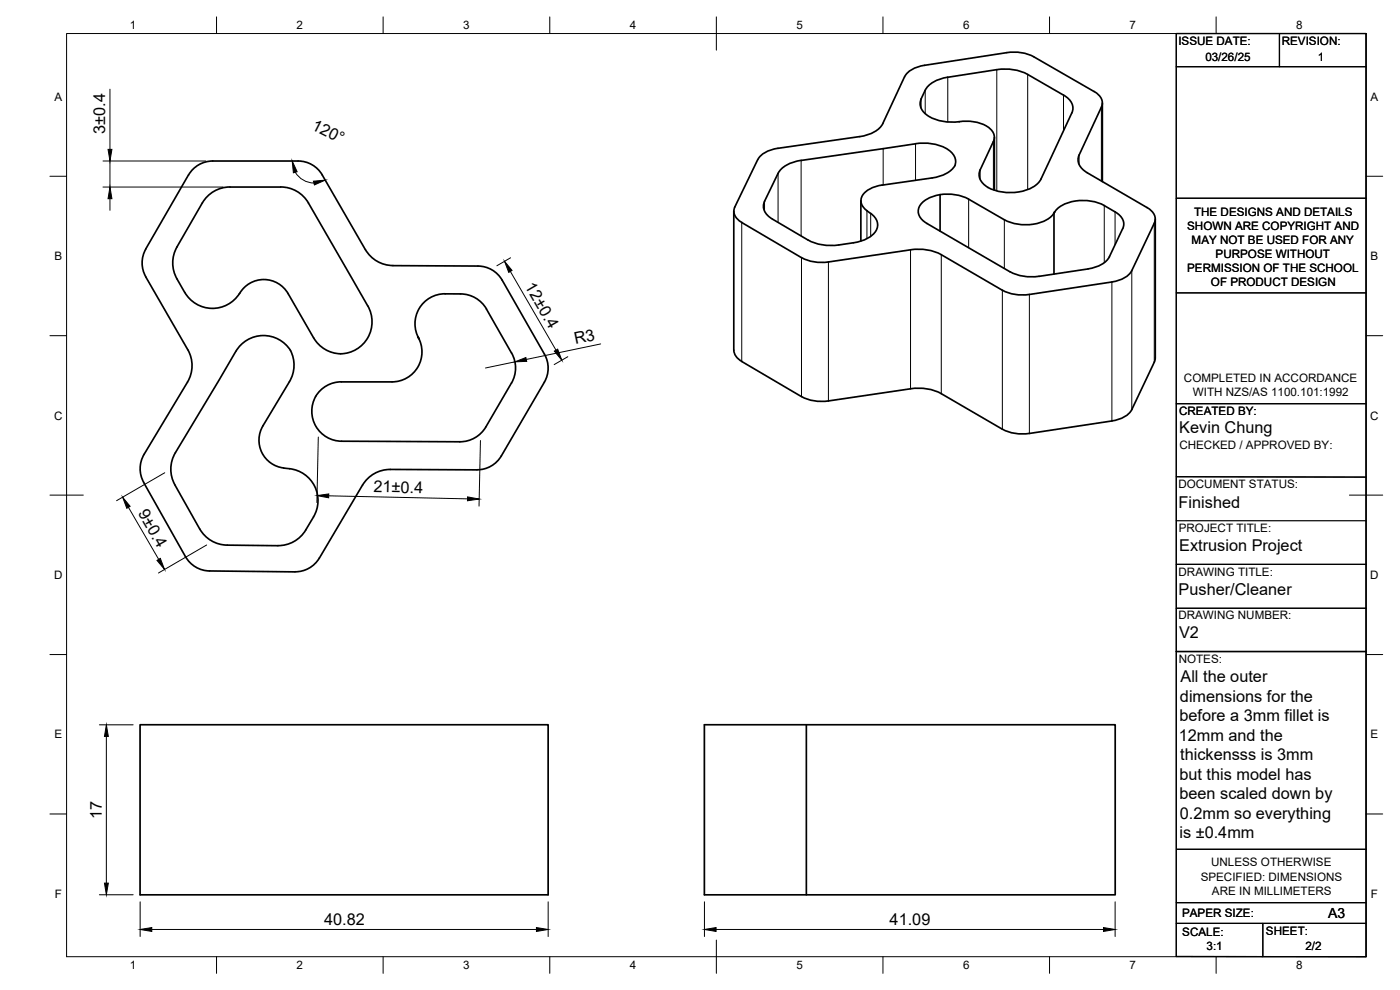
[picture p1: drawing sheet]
<svg xmlns="http://www.w3.org/2000/svg" width="420mm" height="297mm" viewBox="0 0 420 297" stroke-linecap="round" stroke-linejoin="round" font-family="sans-serif">
<!-- layer: Visible -->
<g fill="none" stroke="#000" stroke-width=".51">
<path d="M277.4 19.6a7.9 7.9 0 0 0-5.9 3.4M302.2 15.8a13.1 13.1 0 0 1 8.1 1.2l18.1 10.5a3.6 3.6 0 0 1 2.1 4.6M302.2 15.8l-24.8 3.8M271.5 23l-6.5 14.1a8.6 8.6 0 0 1-7 3.9M276.4 29.7a8.3 8.3 0 0 1 3.4-4.9l1.6-.8 2-.6 15.8-2.5a14.8 14.8 0 0 1 9.2 1.4l10.8 6.2a4.2 4.2 0 0 1 2.5 5.4M276.5 29.7a4.1 4.1 0 0 0 2.3 5.2 17.4 17.4 0 0 0 11.1 1.5 9.9 9.9 0 0 1 7.9 2.9 2.97 2.97 0 0 1 .3 3.1l-3.9 8.6a4.1 4.1 0 0 0 2.3 5.2 14.6 14.6 0 0 0 14.5-.8l1.4-1.7 9.3-19.8M330.5 32.2l-6.7 14.3M330.8 30.9v23.6M61.9 59.3a9.5 9.5 0 0 1 7.1-3.2h15.3a9.6 9.6 0 0 1 8.3 4.8l17.8 30.9a9.4 9.4 0 0 1-3.3 12.9 9.4 9.4 0 0 1-13-3.3l-7.7-13.3a8.4 8.4 0 0 0-14.5 0 9.6 9.6 0 0 1-16.5-.4 19.6 19.6 0 0 1-3.4-6.8l-.1-3 .8-2.9 8-14.1zM227.4 47.9l-6.9 14.2M240.4 48.1l34.4-5a13.5 13.5 0 0 1 10.6 2.5 3.6 3.6 0 0 1 1.2 4.1M240.5 48.1a9.2 9.2 0 0 0-7 3.9l-4.1 8.4a4.1 4.1 0 0 0 2.4 5.4l10.7 6.2a14.9 14.9 0 0 0 9.2 1.5l4.5-.7"/>
<path d="M258 41l-24.5 3.5a8 8 0 0 0-6.1 3.4M264.7 55.5a7.4 7.4 0 0 0-6.1 3.7 3.4 3.4 0 0 0 1.6 4l1.1 .9M282.1 58.4v10.9M282.1 58.4a13.9 13.9 0 0 1 8.6 1.4M282.1 58.4a7.4 7.4 0 0 0-6.5 4.3 4 4 0 0 0 2.6 4.3M286.6 49.7a9 9 0 0 1-6.9 3.7l-15 2.1M290.7 59.8l10.7 6.1a13.7 13.7 0 0 0 13.8-.7l1.3-1.6-.2 .4v18.2M298.4 41.2v15.9M323.9 46.5a4.2 4.2 0 0 0 2.4 5.3l18 10.5a3.6 3.6 0 0 1 2.1 4.7l-6.7 14.2a7.5 7.5 0 0 1-6 3.4l-24.8 3.8M109.6 74.9l-12.9-22.4a8.4 8.4 0 0 0-7.2-4.2h-25.7a8.4 8.4 0 0 0-7.2 4.2l-12.8 22.2a8.5 8.5 0 0 0 0 8.4l12.5 21.8a9.6 9.6 0 0 1 0 9.8l-13.1 21.6M109.7 74.9a9.6 9.6 0 0 0 8.2 4.8l25.5 .1a8.4 8.4 0 0 1 7.3 4.3l12.7 22.2a8.4 8.4 0 0 1 0 8.4M220.2 63.4v41.7"/>
<path d="M220.5 62.1a3.6 3.6 0 0 0 2.1 4.7l18 10.5a12.8 12.8 0 0 0 8 1.3l24.7-3.7a14.8 14.8 0 0 1 9.2 1.5M258.4 60.2v12.2M261.3 64a3.9 3.9 0 0 1 .1 6.9l-2.3 1.2-2.9 .7M278.2 67l24.9 14.6a14.2 14.2 0 0 0 8.7 1.3l14.7-2.2M282.5 76.4l18.3 10.7M316.3 64a9.2 9.2 0 0 1 8.3-3.9 13 13 0 0 1 6.8 1.6 12.7 12.7 0 0 1 5.2 3.6 3.2 3.2 0 0 1 .4 3.3l-4.1 8.5M333 77a8.1 8.1 0 0 1-6.4 3.7M346.7 65.7v41.7M133.6 88.2a18.6 18.6 0 0 1 7.4 .4l2.5 1.3 2 2 8 14a8.9 8.9 0 0 1 0 9l-7.7 13.2a9 9 0 0 1-7.8 4.5l-35.5-.2a9 9 0 0 1-7.8-13.4M133.6 88.1a9 9 0 0 0-7.9 13.5l-.3-.5a9 9 0 0 1-7.8 13.5h-15.2M300.8 87.1a12.8 12.8 0 0 0 8.1 1.2M87.2 105.2a9.6 9.6 0 0 1-.3 9.3l-8 13.3a8.4 8.4 0 0 0 6.3 12.6"/>
<path d="M87.2 105.2a9.6 9.6 0 0 0-16.4 .2l-18.2 30.5M102.5 114.6a9 9 0 0 0-7.8 4.4M163.4 114.7l-12.9 22.1a8.4 8.4 0 0 1-7.3 4.2l-26.1-.1a9.6 9.6 0 0 0-8.3 4.7l-13 21.9a8.4 8.4 0 0 1-7.3 4.1l-25.6-.3M220.2 105.1l.2 1 .6 1 1.6 1.4M222.6 108.5l18 10.5a12.8 12.8 0 0 0 8 1.3l24.7-3.7a14.8 14.8 0 0 1 9.2 1.5l18.3 10.7M346.7 107.4l-.3 1.3-6.7 14.2a7.5 7.5 0 0 1-6 3.4l-24.8 3.8M43.3 136.3a8.5 8.5 0 0 0-.2 8.5l12.6 22.2a8.4 8.4 0 0 0 7.2 4.3M52.6 135.8a9.6 9.6 0 0 0-.1 9.7l7.4 13.2a9.7 9.7 0 0 0 8.3 4.9l15.2 .1a9.7 9.7 0 0 0 8.4-4.7 19.5 19.5 0 0 0 3.4-6.6 9.8 9.8 0 0 0-10-12M300.8 128.8a12.8 12.8 0 0 0 8.1 1.2M42 217.5h122.5v51h-122.5zM211.4 217.5h123.3v51h-123.3zM242 217.5v51"/>
</g>
<!-- layer: Visible Narrow -->
<g fill="none" stroke="#000" stroke-width=".3">
<path d="M276.4 29.7v2.9M277.7 27.1v7M284.4 23.2v13.4M299.1 20.9v36.4M308.4 22.3v34.6M319.2 28.5v10.7M330.5 32.2v22.1M233.5 52v14.7M240.4 48.1v22.7M265 44.6v10.9M274.8 43.1v11M290.7 59.8v14.5"/>
<path d="M294.2 51v2.9M298.1 42.4v14.6M323.8 46.5v2.9M222.6 66.8v41.7M229.4 60.4v3M240.5 77.3v41.7M248.6 78.6v41.7M260.2 63.3v8.3M261.3 64.1v6.8M273.3 75v41.7M282.5 76.4v41.7M301.4 65.9v14.7"/>
<path d="M331.4 61.7v17.1M334.6 63.6v9.8M346.4 67v41.7M300.8 87.1v41.7M308.9 88.4v41.7M333.7 84.6v41.7M339.7 81.2v41.7"/>
</g>
<!-- layer: BORDER -->
<g fill="none" stroke="#000" stroke-width=".3">
<path d="M20 10.1h390v276.9h-390zM65 5.1v5M115 5.1v5M165 5.1v5M215 5.1v10M265 5.1v5M315 5.1v5M365 5.1v5M15 52.9h5M410 52.9h5M15 100.7h5M410 100.7h5"/>
<path d="M15 148.6h10M405 148.6h10M15 196.4h5M410 196.4h5M15 244.2h5M410 244.2h5M65 287v5M115 287v5M165 287v5M215 282.1v9.9M265 287v5M315 287v5"/>
<path d="M365 287v5"/>
</g>
<!-- layer: TITLEBLOCK -->
<g fill="none" stroke="#000" stroke-width=".36">
<path d="M353 10.1h57v276.9h-57zM384 10.1v9.9M353 20h57M353 59.5h57M353 87.9h57M353 121.1h57M353 156.2h57M353 143l57 .2M353 169.3h57M353 195.5h57M353 182.5h57M353.1 254.8h57"/>
<path d="M353 270.8h56.9M353 277.1h57M379 277.1v9.9"/>
</g>
<!-- layer: FD_Dimensions -->
<g fill="none" stroke="#000" stroke-width=".3">
<path d="M33 26.8v18M30.9 56.1h36M30.9 48.3h30.8M33 48.3v7.8M33 59.6v3.5M88.6 51.7a6.6 6.6 0 0 0 5.6 3.2M153.2 77.4l-4.1 2.3M153.2 81.4l13.7 23.7M154.5 108.6l-8.8 1.8M170.4 107l-4.1 2.4M180.3 103.2l-22.4 4.7M95.5 131.1l-.4 19.7"/>
<path d="M144.2 132.2l-.4 19.7M38.5 152.2l9.1 15.6M49.4 141.8l-14.4 8.4M98.6 148.8l41.7 .9M62 163.5l-14.4 8.4M29.8 217.5h10.2M31.9 221v44M29.8 268.5h10.2M42.1 270.6v10.4M45.6 278.9h115.4M164.5 270.6v10.4M211.4 270.6v10.4"/>
<path d="M214.9 278.9h116.3M334.7 270.6v10.4"/>
</g>
<g fill="#000" stroke="#000" stroke-width=".3">
<path d="M33 56.1l.6 3.5h-1.2zM32.4 44.8h1.2l-.6 3.5zM87.7 48.3l1.5 3.2-1.1 .3zM94.1 54.4l3.5-.4-3.2 1.5zM151.4 78.4l2.3 2.7-1 .6zM154.5 108.6l3.3-1.3 .3 1.1zM166.3 105.4l1.1-.6 1.2 3.3zM36.8 149.2l2.3 2.7-1 .6zM95.1 148.7l3.6-.5-.1 1.2zM140.3 149.1l3.5 .6-3.5 .5zM47.1 168.1l1-.6 1.3 3.4zM31.9 217.5l.6 3.5h-1.2z"/>
<path d="M31.3 265h1.2l-.6 3.5zM42.1 278.9l3.5-.6v1.2zM161 278.3l3.5 .6-3.5 .6zM211.4 278.9l3.5-.6v1.2zM331.2 278.3l3.5 .6-3.5 .6z"/>
</g>
<g font-size="4.9">
<text x="31.5" y="40.1" transform="rotate(-90 31.5 40.1)">3±0.4</text>
<text x="93.3" y="38.8" transform="rotate(27 93.3 38.8)">120°</text>
<text x="157.5" y="85.9" transform="rotate(60 157.5 85.9)">12±0.4</text>
<text x="172.7" y="103.3" transform="rotate(-12 172.7 103.3)">R3</text>
<text x="353.9" y="129.8">Kevin Chung</text>
<text x="112.1" y="147.6" transform="rotate(1 112.1 147.6)">21±0.4</text>
<text x="41.3" y="154.1" transform="rotate(60 41.3 154.1)">9±0.4</text>
<text x="353.7" y="152.4">Finished</text>
<text x="353.9" y="165.4">Extrusion Project</text>
<text x="353.7" y="178.5">Pusher/Cleaner</text>
<text x="353.9" y="191.6">V2</text>
<text x="354.3" y="204.6">All the outer</text>
<text x="354.1" y="210.5">dimensions for the</text>
<text x="354" y="216.4">before a 3mm fillet is</text>
<text x="353.8" y="222.2">12mm and the</text>
<text x="354" y="233.9">but this model has</text>
<text x="354.2" y="228.1">thickensss is 3mm</text>
<text x="354" y="239.8">been scaled down by</text>
<text x="30.5" y="245.8" transform="rotate(-90 30.5 245.8)">17</text>
<text x="354.1" y="245.6">0.2mm so everything</text>
<text x="354" y="251.4">is ±0.4mm</text>
<text x="97.3" y="277.4">40.82</text>
<text x="267" y="277.4">41.09</text>
</g>
<text font-size="4.2" x="398.6" y="275.5">A3</text>
<g font-size="3.5">
<text x="39" y="8.8">1</text>
<text x="89" y="8.8">2</text>
<text x="139" y="8.8">3</text>
<text x="189" y="8.8">4</text>
<text x="239" y="8.8">5</text>
<text x="289" y="8.8">6</text>
<text x="339" y="8.8">7</text>
<text x="389" y="8.8">8</text>
<text x="353.7" y="13.6">ISSUE DATE:</text>
<text x="384.7" y="13.6">REVISION:</text>
<text x="361.7" y="18.2">03/26/25</text>
<text x="395.5" y="18.2">1</text>
<text x="16.3" y="30.2">A</text>
<text x="411.3" y="30.2">A</text>
<text x="358.4" y="64.7">THE DESIGNS AND DETAILS</text>
<text x="356.3" y="68.9">SHOWN ARE COPYRIGHT AND</text>
<text x="357.6" y="73.1">MAY NOT BE USED FOR ANY</text>
<text x="364.8" y="77.4">PURPOSE WITHOUT</text>
<text x="16.3" y="78">B</text>
<text x="356.3" y="81.6">PERMISSION OF THE SCHOOL</text>
<text x="411.3" y="78">B</text>
<text x="363.4" y="85.8">OF PRODUCT DESIGN</text>
<text x="355.3" y="114.6">COMPLETED IN ACCORDANCE</text>
<text x="358" y="118.8">WITH NZS/AS 1100.101:1992</text>
<text x="16.2" y="125.9">C</text>
<text x="353.9" y="124.6">CREATED BY:</text>
<text x="411.2" y="125.9">C</text>
<text x="353.9" y="134.7">CHECKED / APPROVED BY:</text>
<text x="353.7" y="146.4">DOCUMENT STATUS:</text>
<text x="353.8" y="159.8">PROJECT TITLE:</text>
<text x="16.2" y="173.7">D</text>
<text x="353.7" y="172.7">DRAWING TITLE:</text>
<text x="411.2" y="173.7">D</text>
<text x="353.7" y="185.9">DRAWING NUMBER:</text>
<text x="353.8" y="198.9">NOTES:</text>
<text x="16.3" y="221.6">E</text>
<text x="411.3" y="221.6">E</text>
<text x="363.5" y="260">UNLESS OTHERWISE</text>
<text x="16.4" y="269.4">F</text>
<text x="360.3" y="264.2">SPECIFIED: DIMENSIONS</text>
<text x="363.7" y="268.4">ARE IN MILLIMETERS</text>
<text x="411.4" y="269.4">F</text>
<text x="354.8" y="275.2">PAPER SIZE:</text>
<text x="354.8" y="280.8">SCALE:</text>
<text x="379.9" y="280.6">SHEET:</text>
<text x="362.1" y="284.9">3:1</text>
<text x="391.8" y="285">2/2</text>
<text x="39" y="290.8">1</text>
<text x="89" y="290.8">2</text>
<text x="139" y="290.8">3</text>
<text x="189" y="290.8">4</text>
<text x="239" y="290.8">5</text>
<text x="289" y="290.8">6</text>
<text x="339" y="290.8">7</text>
<text x="389" y="290.8">8</text>
</g>
</svg>
